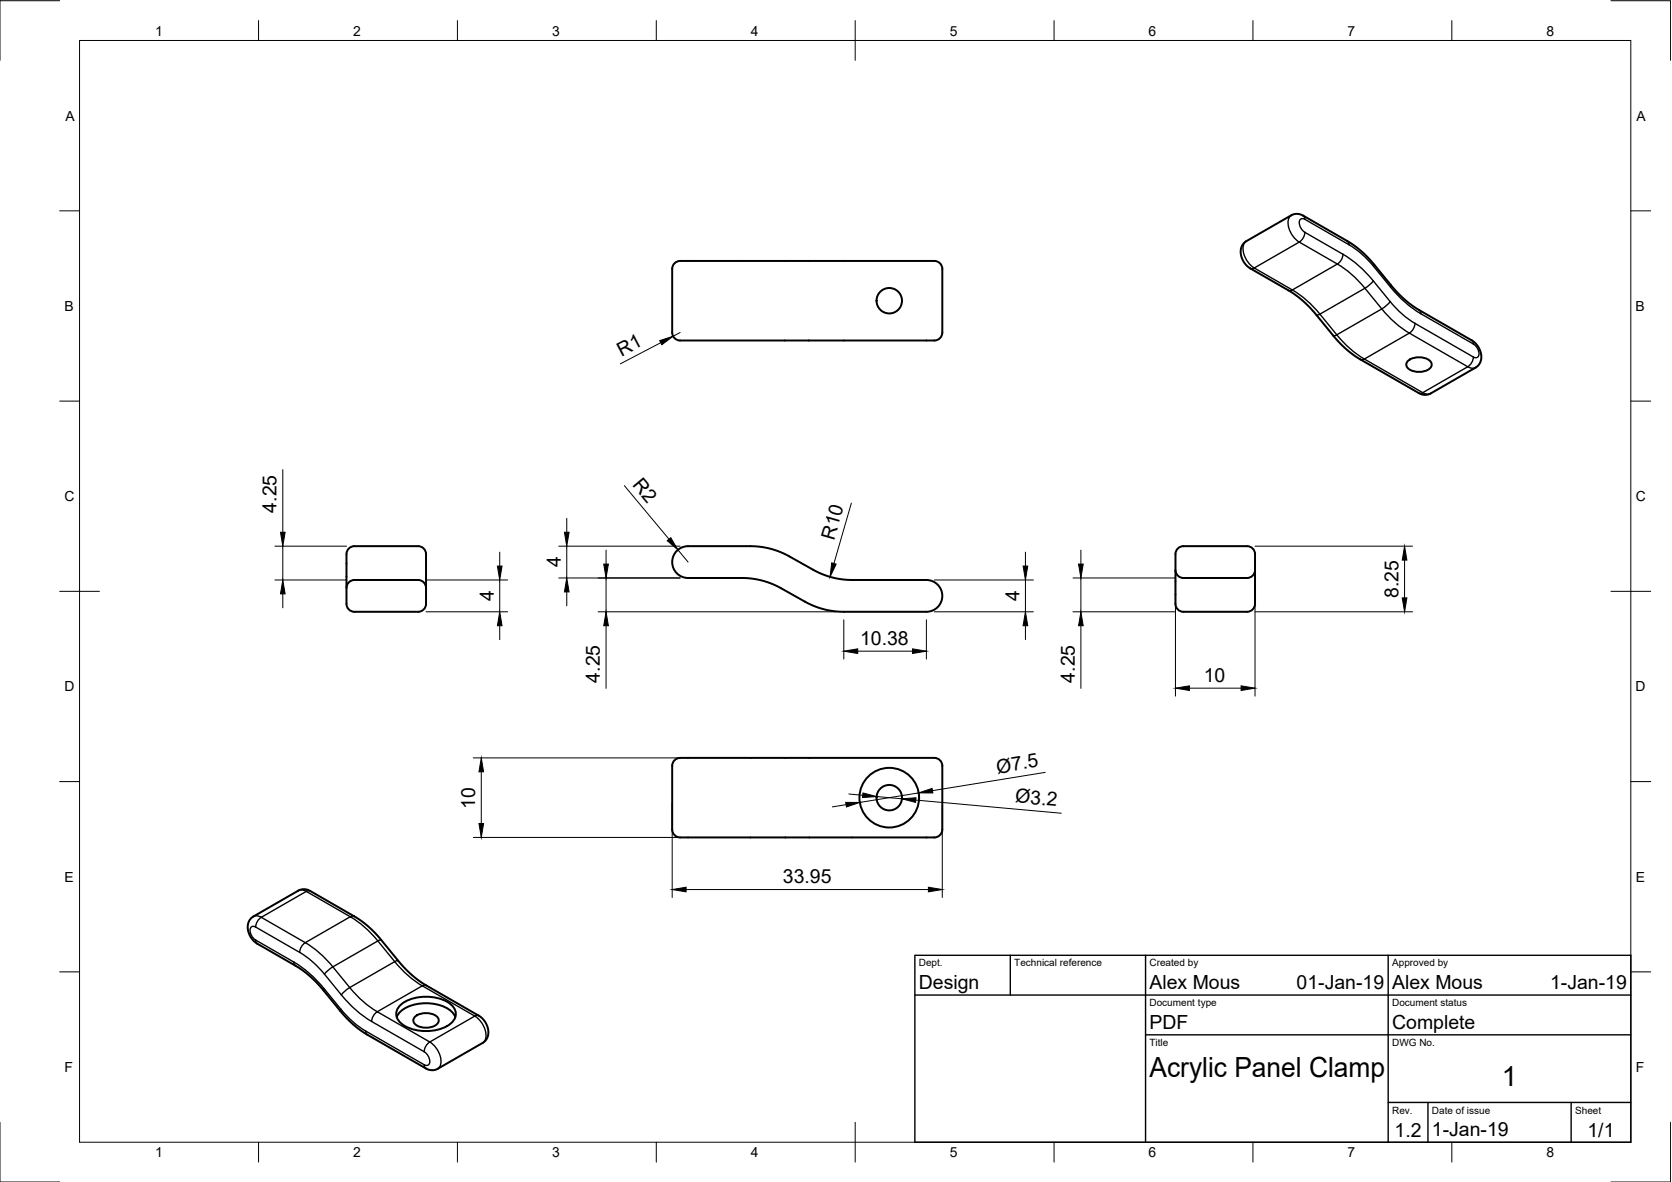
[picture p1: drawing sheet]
<svg xmlns="http://www.w3.org/2000/svg" width="420mm" height="297mm" viewBox="0 0 420 297" stroke-linecap="round" stroke-linejoin="round" font-family="sans-serif">
<!-- layer: Visible -->
<g fill="none" stroke="#000" stroke-width=".5">
<path d="M169.5 66.2l.9-.6h.5h63.8a1.99 1.99 0 0 1 2.1 2v16a2.12 2.12 0 0 1-2.2 2h-63.6a2 2 0 0 1-2.1-2v-16l.1-.6zM312.6 61l12.1-7 1.3-.3 1.3 .4 11.5 6.6 2.6 1.9 3 2.8 6.6 8 3.6 3.2 15.8 9.3 1.1 1.3 .6 1.4 .1 1.3-.3 1.3-1 1.1-11.5 6.6-1.3 .3-1.4-.3-14.8-8.6-2.1-1.3-3.4-3.1-6.4-7.7-3.1-3-2.7-2-10.7-6.2-1.1-1.5-.6-1.7 .1-1.5zM353.9 90.7a4.4 4.4 0 0 1 5.7 .3 1.57 1.57 0 0 1-1.3 2.2 4.3 4.3 0 0 1-4.7-1 1.2 1.2 0 0 1 .3-1.5zM87.7 137.8l.8-.5h.6h16a2.13 2.13 0 0 1 2 2.2v12.2a1.99 1.99 0 0 1-2 2h-16a2.12 2.12 0 0 1-2-2.2v-12.2v-.6zM170.1 138.4a4 4 0 0 1 2.8-1.1h16l3.7 .4 2.3 .6 2.2 .9 9.4 5 2.2 .8 2.7 .6 2.7 .2 18.7-.1a4 4 0 0 1 4 4 4 4 0 0 1-4 4h-20.8l-2.7-.1-2.7-.6-2.2-.8-9.4-5-4.1-1.5-3.8-.4-14.2-.1a4 4 0 0 1-3.7-2.4 4 4 0 0 1 .9-4.4zM296 137.8l.9-.5h.5h16a2.12 2.12 0 0 1 2 2.2v12.2a1.99 1.99 0 0 1-2 2h-16a2.13 2.13 0 0 1-2-2.2v-12.2l.1-.6zM87.1 147.7a2 2 0 0 1 2-2l16 .1a2 2 0 0 1 2 1.9M295.4 143.3a2 2 0 0 0 2 1.9h16a2 2 0 0 0 2-1.9M169.5 191l.9-.5h.5h63.8a1.99 1.99 0 0 1 2.1 2v16a2.12 2.12 0 0 1-2.2 2h-63.6a2 2 0 0 1-2.1-2v-16l.1-.6zM63.1 230.7l12.1-7 1.3-.2 1.3 .3 11.4 6.6 2.7 1.9 2.9 2.8 6.7 8 3.6 3.2 15.8 9.4 1.1 1.2 .6 1.4 .1 1.3-.3 1.3-1 1.1-11.5 6.6-1.4 .3-1.4-.3-14.8-8.6-2-1.3-3.4-3-6.4-7.8-3.1-3-2.7-2-10.7-6.2-1.2-1.5-.5-1.7 .1-1.5zM99.7 255.6a6.4 6.4 0 0 1 5.3-3.3 10.2 10.2 0 0 1 8.7 2.2l.7 1.1M100.4 252.9a10.6 10.6 0 0 1 10.2-1.9 4.9 4.9 0 0 1 4 3.8 4.2 4.2 0 0 1-3.1 3.5 11.5 11.5 0 0 1-10.5-1 2.91 2.91 0 0 1-.6-4.4z"/>
<path d="M104.3 255.5a4.4 4.4 0 0 1 5.8 .3 1.57 1.57 0 0 1-1.4 2.2 4.3 4.3 0 0 1-4.7-1 1.2 1.2 0 0 1 .3-1.5z"/>
<circle cx="223.5" cy="75.6" r="3.2"/>
<circle cx="223.5" cy="200.5" r="7.5"/>
<circle cx="223.5" cy="200.5" r="3.2"/>
</g>
<!-- layer: Visible Narrow -->
<g fill="none" stroke="#000" stroke-width=".35">
<path d="M324.5 54.1a3.5 3.5 0 0 0-.1 4.4l1.1 1.6 1 .7M327.5 54.2l.3 .4 .1 .5M327.9 58.4l9.6 5.5M327.9 55.1l11.1 6.4M327.9 55.1a.95 .95 0 0 0-1.2 .1 .95 .95 0 0 0-.2 1.2l.7 1.4 .7 .6M327.9 58.4l-.4 1.4-1 1M313.2 60.6a3.5 3.5 0 0 0-.1 4.5l1.1 1.5 1 .7M315.2 67.3l9.6 5.6M315.2 67.3l-.6 .2-.4-.1M324.8 72.9a25.8 25.8 0 0 1 6.9 6M324.8 72.9l-.6 .1h-.4M326.5 60.8l9.6 5.6-11.3 6.5"/>
<path d="M326.5 60.8l-11.3 6.5M331.7 78.9l4.2 5.2M331.7 78.9l-.9 .3M337.5 63.9a28.4 28.4 0 0 1 7.6 6.7M337.5 63.9l-.4 1.4-1 1.1a25.9 25.9 0 0 1 6.9 6M338.5 60.6l.4 .3 .1 .6M339 61.5a23 23 0 0 1 6.2 5.5M343 72.4l4.2 5.2M343 72.4l-11.3 6.5M345.1 70.6l4.2 5.2M345.1 70.6l-.9 1-1.2 .8M345.2 67l4.2 5.2"/>
<path d="M345.3 66.5l-.1 .5M347.2 77.6l-11.3 6.5M347.2 77.6a25.8 25.8 0 0 0 7 6.1M349.3 75.8l-.9 1-1.2 .8M349.3 75.8a23.5 23.5 0 0 0 6.3 5.5M349.4 72.2a28.4 28.4 0 0 0 7.7 6.6M349.6 71.7l-.2 .5M356.6 77.9l.3 .4 .1 .5M357.1 78.9l13.1 7.5M335.9 84.1a25.8 25.8 0 0 0 6.9 6.1M335.9 84.1l-.8 .3M342.8 90.2l14.7 8.5"/>
<path d="M342.8 90.2l-.5 .2-.4-.1M354.2 83.7l14.6 8.5M354.2 83.7l-11.4 6.5M355.6 81.3l14.6 8.4M355.6 81.3l-.4 1.4-1 1M357.5 98.7l-.5 .2-.5-.1M357.5 98.7l1.3 .4 .7-.2M368.8 92.2l-11.3 6.5M368.8 92.2l1.3 .3 .7-.1M369.8 85.5l.3 .4 .1 .5M370.2 86.4a2.6 2.6 0 0 1 1.2 3.3l-.7 .2-.5-.2M370.2 89.7l-.4 1.4-1 1.1"/>
<path d="M63.7 230.3l.7-.2 1.3 .4M64.2 236.2l9.6 5.6M64.2 233l11.1 6.3M64.2 233a.95 .95 0 0 0-1.2 0 .95 .95 0 0 0-.1 1.3l.6 1.3 .7 .6M64.2 236.2l.2 .6 .3 .4M65.7 230.5l11 6.4M65.7 230.5l-1 1.1-.5 1.4M75 223.8l.7-.2 1.3 .4M75.3 239.3a23 23 0 0 1 6.2 5.5M76.7 236.9a25.8 25.8 0 0 1 6.9 6.1M76.7 236.9l-1 1-.4 1.4M77 224l-11.3 6.5"/>
<path d="M77 224l11 6.4M78 223.9l-.5-.1-.5 .2M88 230.4l-11.3 6.5M88 230.4a25.8 25.8 0 0 1 6.9 6.1M89 230.3l-.4-.1-.6 .2M94.9 236.5l-11.3 6.5M94.9 236.5l4.3 5.2M95.8 236.2l-.9 .3M73.8 241.8a28.4 28.4 0 0 1 7.6 6.6M73.8 241.8l.1 .5 .3 .4M81.4 248.4l4.3 5.2M81.4 248.4l-.1 .5"/>
<path d="M81.5 244.8l4.3 5.2M83.6 243l4.3 5.2M83.6 243l-1.2 .8-.9 1M85.7 253.6l-.2 .5M85.7 253.6a23.5 23.5 0 0 0 6.2 5.5M85.8 250a28.4 28.4 0 0 0 7.6 6.7M87.9 248.2l-1.2 .8-.9 1M87.9 248.2a25.8 25.8 0 0 0 6.9 6.1M91.9 259.1l14.7 8.5M91.9 259.1l.1 .6 .3 .3M93.4 256.7l13.2 7.6M94.8 254.3l13.2 7.6"/>
<path d="M94.8 254.3l-1 1-.4 1.4M99.2 241.7l-11.3 6.5M99.2 241.7a25.8 25.8 0 0 0 6.9 6M100 241.4l-.8 .3M106.1 247.7l-11.3 6.6M106.1 247.7l13.2 7.6M107.1 247.6h-.4l-.6 .1M119.3 255.3l-11.3 6.6M119.3 255.3a5.8 5.8 0 0 1 2.6 6.1l-.6 .7M120.3 255.2h-.4l-.6 .1M106.6 264.3a2.6 2.6 0 0 1 1.1 3.3l-.7 .1-.4-.1M106.6 267.6l.1 .5 .3 .4"/>
<path d="M108 261.9a5.8 5.8 0 0 1 2.6 6l-.6 .7M108 261.9l-1 1-.4 1.4"/>
</g>
<!-- layer: Border -->
<g fill="none" stroke="#000" stroke-width=".25">
<path d="M15 .2h-15v15M20 10.2h389.8v276.8h-389.8zM65 5.2v5M114.9 5.2v5M164.9 5.2v5M214.9 5.2v10M264.9 5.2v5M314.9 5.2v5M364.8 5.2v5M404.8 .2h15v15M15 53h5M409.8 53h5"/>
<path d="M15 100.8h5M409.8 100.8h5M15 148.6h10M404.8 148.6h10M15 196.4h5M409.8 196.4h5M15 244.2h5M409.8 244.2h5M0 282v15h15M65 287v5M114.9 287v5M164.9 287v5"/>
<path d="M214.9 282v10M264.9 287v5M314.9 287v5M364.8 287v5M419.8 282v15h-15"/>
</g>
<!-- layer: TitleBlock -->
<path d="M229.9 240.1h179.9v46.9h-179.9zM229.9 250.1h179.9M253.9 240.1v10M287.9 240.1v46.9M348.8 240.1v46.9M287.9 260.1h121.9M348.8 277h61M358.8 277v10M394.8 277v10" fill="none" stroke="#000" stroke-width=".35"/>
<!-- layer: Dimensions -->
<g fill="none" stroke="#000" stroke-width=".25">
<path d="M166 86.1l-10.1 5.3M170.9 83.6l-1.8 .9M71.1 118v15.8M69.1 137.3h18M71.1 137.3v8.5M125.6 138.8v3.5M140.4 137.3h30.5M142.4 130.3v3.5M142.4 137.3v7.9M152.3 138.3v3.5M156.9 122l11.2 13.5M170.4 138.2l2.5 3.1"/>
<path d="M213.9 126.4l-4.3 15.2M257.7 138.8v3.5M271.6 138.3v3.5M315.4 137.3h39.6M69.1 145.8h18M71.1 149.2v3.5M107.1 145.8h20.5M107.1 153.7h20.5M125.6 145.8v7.9M125.6 157.2v3.5M140.4 145.2h30.5M142.4 148.7v3.5"/>
<path d="M150.3 153.7h59.7M152.3 145.2v8.5M152.3 157.2v15.8M212 155.7v9.9M232.8 155.7v9.9M234.8 145.8h24.9M234.8 153.7h24.9M257.7 145.8v7.9M257.7 157.2v3.5M269.6 153.7h25.8M269.6 145.2h25.8v29.7M271.6 145.2v8.5"/>
<path d="M271.6 157.2v15.8M315.4 153.7h39.6M315.4 145.2v29.7M353 140.8v9.4M215.5 163.6h13.8M298.9 172.9h13M118.9 190.5h52M120.9 194v13M213.3 199.5l3.5 .4M230.9 199.3l-14.8 2.4M262.7 194.1l-28.4 4.6M118.9 210.5h52"/>
<path d="M168.9 201.9v23.6M212.6 202.2l-3.4 .6M220.3 200.2l6.3 .5M230.1 201.1l36.6 3.3M236.8 202.6v22.9M172.4 223.5h60.9"/>
</g>
<g fill="#000" stroke="#000" stroke-width=".25">
<path d="M165.8 85.6l3.3-1.1-2.8 2.1zM70.5 133.8h1.1l-.5 3.5zM141.8 133.8h1.2l-.6 3.5zM167.7 135.9l.9-.8 1.8 3.1zM71.1 145.8l.5 3.4h-1.1zM125 142.3h1.2l-.6 3.5zM125.6 153.7l.6 3.5h-1.2zM142.4 145.2l.6 3.5h-1.2zM151.7 141.8h1.2l-.6 3.4zM152.3 153.7l.6 3.5h-1.2zM209 141.4l1.1 .4-1.5 3.2zM257.7 153.7l.6 3.5h-1.2z"/>
<path d="M257.1 142.3h1.2l-.6 3.5zM271 141.8h1.2l-.6 3.4zM271.6 153.7l.6 3.5h-1.2zM352.4 150.2h1.1l-.5 3.5zM353 137.3l.5 3.5h-1.1zM212 163.6l3.5-.5v1.1zM229.3 163.1l3.5 .5-3.5 .6zM295.4 172.9l3.5-.5v1.1zM311.9 172.4l3.5 .5-3.5 .6zM120.9 190.5l.6 3.5h-1.1zM216.8 199.3l3.5 .9-3.6 .2zM230.9 199.3l3.3-1.2 .2 1.2z"/>
<path d="M120.4 207h1.1l-.6 3.5zM212.5 201.6l3.6 .1-3.4 1.1zM226.6 200.7l3.6-.2-.1 1.1zM168.9 223.5l3.5-.5v1.1zM233.3 223l3.5 .5-3.5 .6z"/>
</g>
<g font-size="7">
<text x="288.9" y="270.6">Acrylic Panel Clamp</text>
<text x="377.4" y="273">1</text>
</g>
<g font-size="4.9">
<text x="156.2" y="89.6" transform="rotate(-28 156.2 89.6)">R1</text>
<text x="158.8" y="121.9" transform="rotate(50 158.8 121.9)">R2</text>
<text x="69.5" y="128.8" transform="rotate(-90 69.5 128.8)">4.25</text>
<text x="209.6" y="135.8" transform="rotate(-74 209.6 135.8)">R10</text>
<text x="140.9" y="142.5" transform="rotate(-90 140.9 142.5)">4</text>
<text x="124.1" y="151" transform="rotate(-90 124.1 151)">4</text>
<text x="256.2" y="151" transform="rotate(-90 256.2 151)">4</text>
<text x="351.4" y="150.3" transform="rotate(-90 351.4 150.3)">8.25</text>
<text x="216.1" y="162.1">10.38</text>
<text x="150.7" y="171.6" transform="rotate(-90 150.7 171.6)">4.25</text>
<text x="270.1" y="171.6" transform="rotate(-90 270.1 171.6)">4.25</text>
<text x="302.5" y="171.4">10</text>
<text x="250.6" y="194.4" transform="rotate(-9 250.6 194.4)">Ø7.5</text>
<text x="119.4" y="203.3" transform="rotate(-90 119.4 203.3)">10</text>
<text x="255" y="201.7" transform="rotate(5 255 201.7)">Ø3.2</text>
<text x="196.7" y="222">33.95</text>
<text x="230.9" y="248.6">Design</text>
<text x="288.9" y="248.6">Alex Mous</text>
<text x="325.8" y="248.6">01-Jan-19</text>
<text x="349.8" y="248.6">Alex Mous</text>
<text x="389.5" y="248.6">1-Jan-19</text>
<text x="288.9" y="258.6">PDF</text>
<text x="349.8" y="258.6">Complete</text>
<text x="350.4" y="285.7">1.2</text>
<text x="359.8" y="285.5">1-Jan-19</text>
<text x="398.9" y="285.7">1/1</text>
</g>
<g font-size="3.5">
<text x="39" y="8.9">1</text>
<text x="88.8" y="8.9">2</text>
<text x="138.7" y="8.9">3</text>
<text x="188.7" y="8.9">4</text>
<text x="238.7" y="8.9">5</text>
<text x="288.6" y="8.9">6</text>
<text x="338.7" y="8.9">7</text>
<text x="388.6" y="8.9">8</text>
<text x="16.4" y="30.3">A</text>
<text x="411.2" y="30.3">A</text>
<text x="16.2" y="78.1">B</text>
<text x="411" y="78.1">B</text>
<text x="16.2" y="126">C</text>
<text x="411.1" y="126">C</text>
<text x="16.2" y="173.8">D</text>
<text x="411" y="173.8">D</text>
<text x="16.2" y="221.6">E</text>
<text x="411.1" y="221.6">E</text>
<text x="16.2" y="269.4">F</text>
<text x="411.1" y="269.4">F</text>
<text x="39" y="290.8">1</text>
<text x="88.8" y="290.8">2</text>
<text x="138.7" y="290.8">3</text>
<text x="188.7" y="290.8">4</text>
<text x="238.7" y="290.8">5</text>
<text x="288.6" y="290.8">6</text>
<text x="338.7" y="290.8">7</text>
<text x="388.6" y="290.8">8</text>
</g>
<g font-size="2.5">
<text x="230.9" y="242.9">Dept.</text>
<text x="254.9" y="242.9">Technical reference</text>
<text x="288.9" y="242.9">Created by</text>
<text x="349.8" y="242.9">Approved by</text>
<text x="288.9" y="252.9">Document type</text>
<text x="349.8" y="252.9">Document status</text>
<text x="288.9" y="262.9">Title</text>
<text x="349.8" y="262.9">DWG No.</text>
<text x="349.8" y="279.8">Rev.</text>
<text x="359.8" y="279.8">Date of issue</text>
<text x="395.8" y="279.8">Sheet</text>
</g>
</svg>
